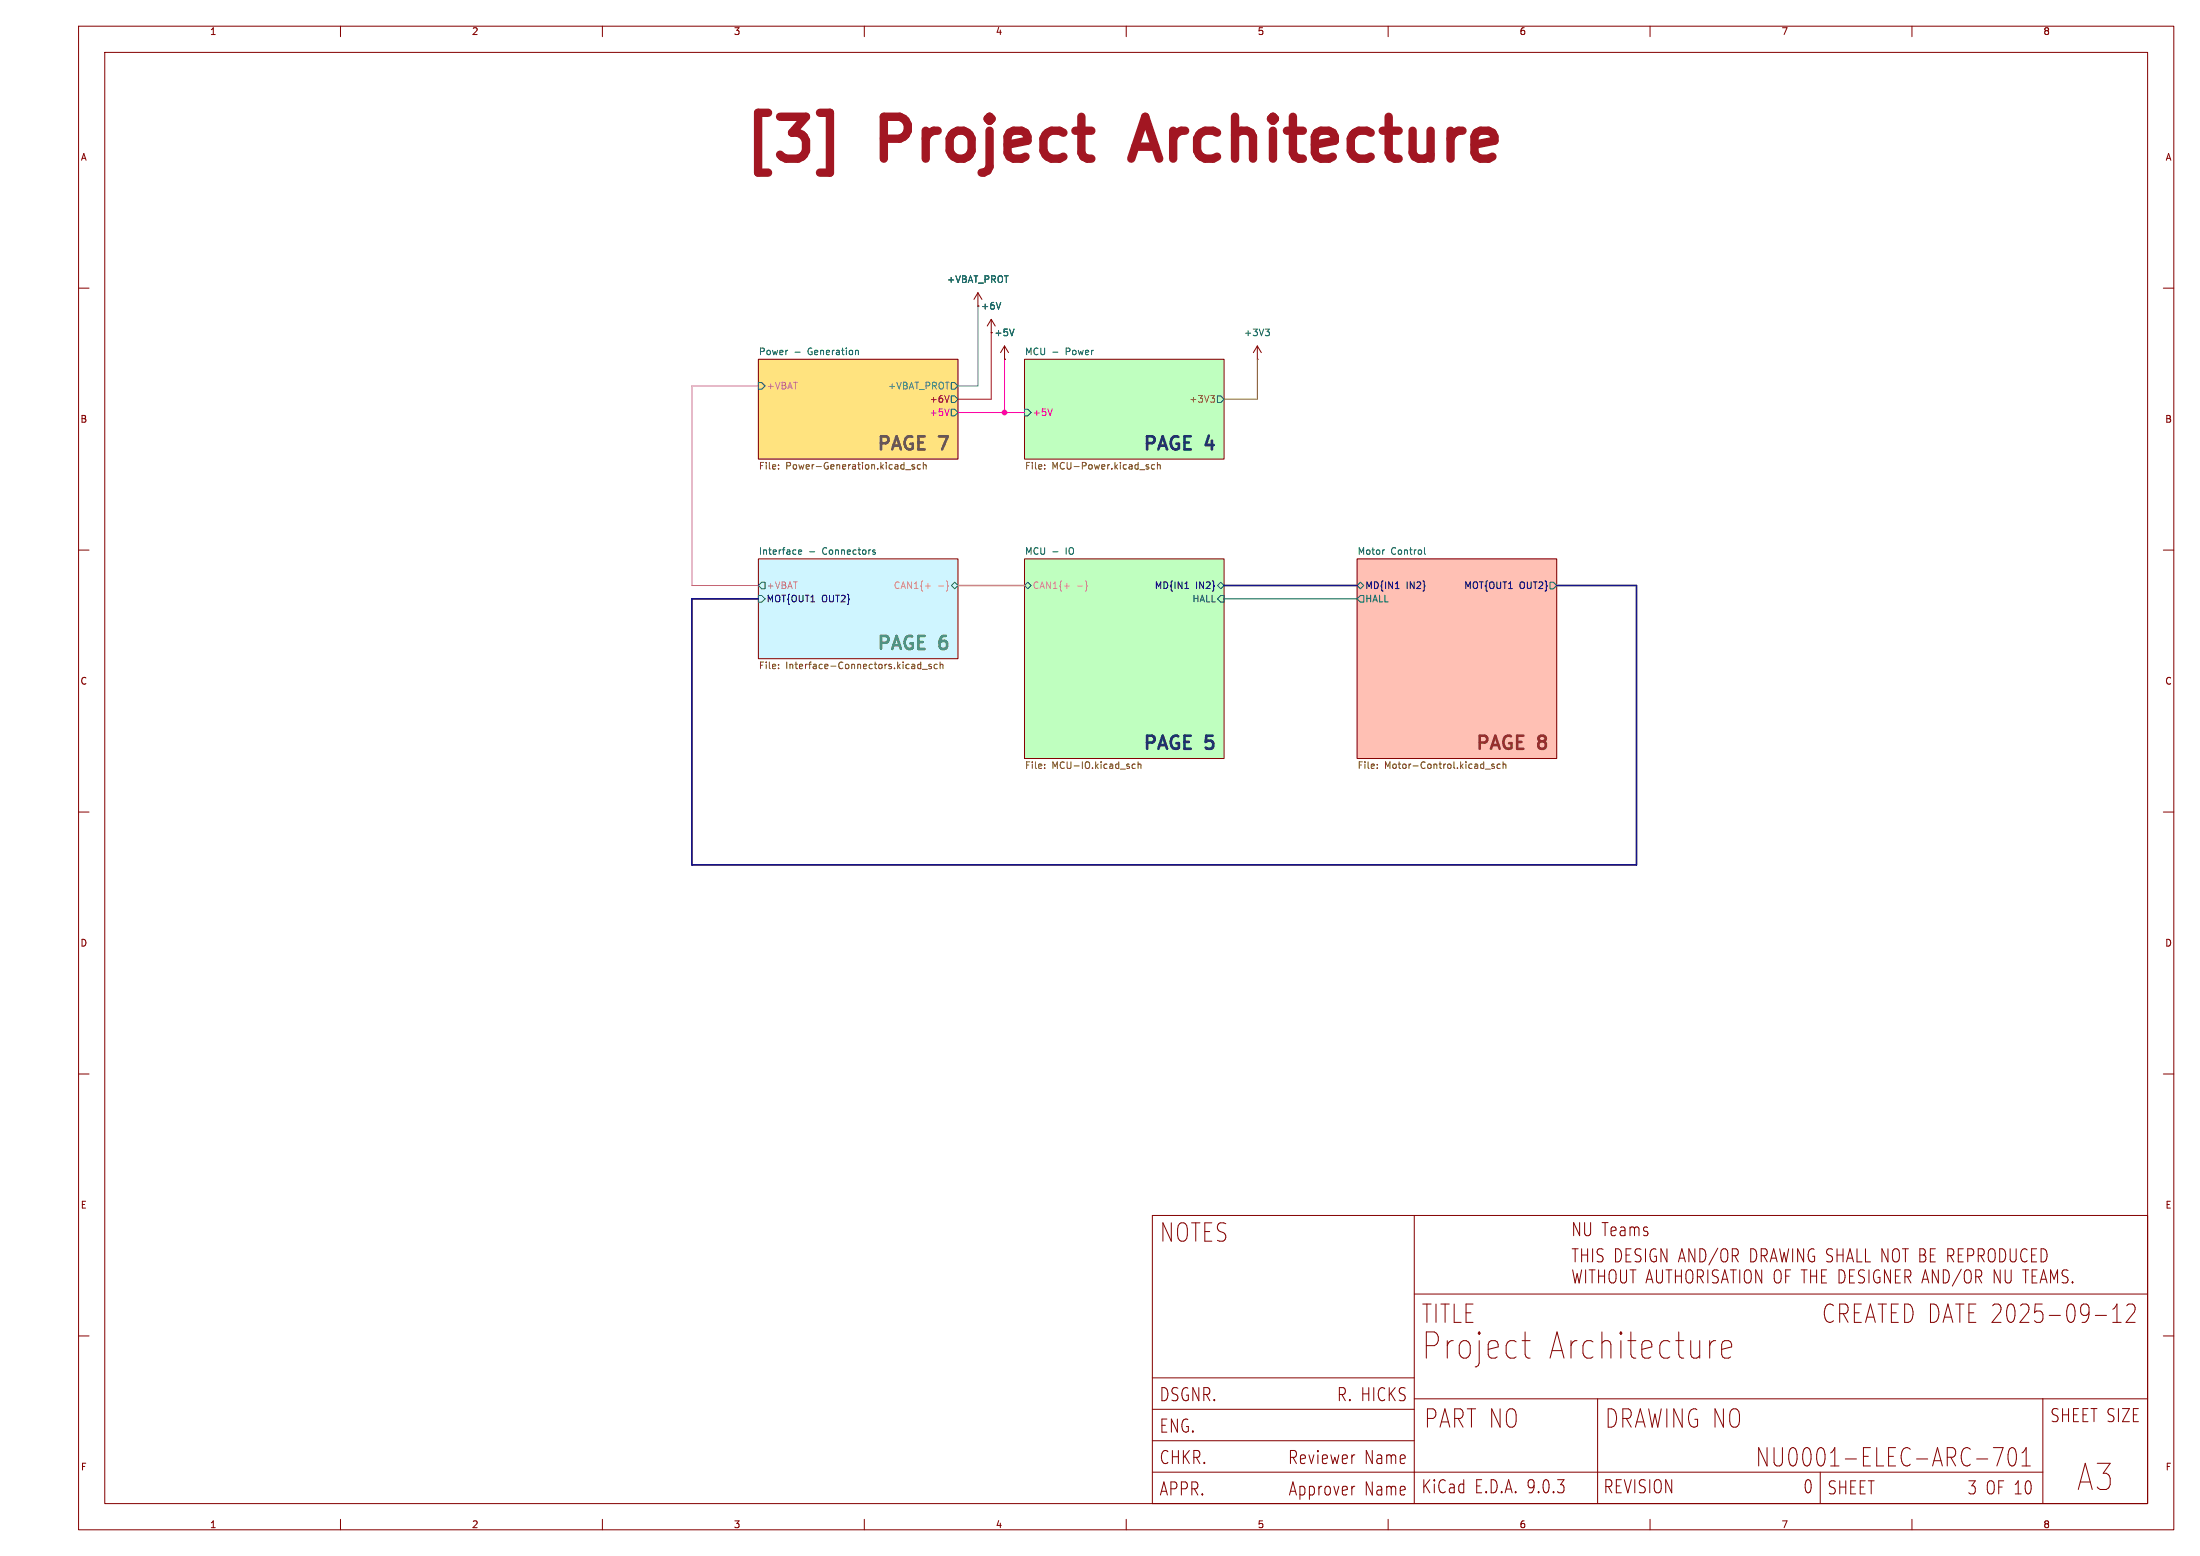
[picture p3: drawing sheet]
<svg xmlns="http://www.w3.org/2000/svg" width="420mm" height="297mm" viewBox="0 0 420 297" stroke-linecap="round" stroke-linejoin="round" font-family="sans-serif">
<g fill="none" stroke="#840000" stroke-width=".19">
<path d="M15 5h400v287h-400zM20 10h390v277h-390zM65 5v2M115 5v2M165 5v2M215 5v2M265 5v2M315 5v2M365 5v2M15 55h2M186.7 55.9l-.8 1.3M186.7 55.9l.8 1.3"/>
<path d="M186.7 55.9v2.5M413 55h2M144.8 68.6h38.1v19h-38.1zM189.2 61l-.7 1.2M189.2 61l.8 1.2M189.2 61v2.5M191.8 68.6h.1M191.8 66l-.8 1.3M191.8 66l.7 1.3M191.8 66v2.6M195.6 68.6h38.1v19h-38.1zM240 68.6h.1"/>
<path d="M240 66l-.7 1.3M240 66l.8 1.3M240 66v2.6M15 105h2M144.8 106.7h38.1v19h-38.1zM195.6 106.7h38.1v38.1h-38.1zM259.1 106.7h38.1v38.1h-38.1zM413 105h2M15 155h2M413 155h2M15 205h2M413 205h2"/>
<path d="M270 232h140v55h-140zM270 232h-50v55h50M15 255h2M270 247h140M290.6 255.9h1.5M291.1 254.2v4.3l.2 .5 .4 .2h.4M300.2 242.4l.5 2.5 .4-1.8 .4 1.8 .4-2.5M302.7 242.4v2.5M303.9 242.4v2.5M305.2 242.4v2.5M305.2 243.6h1.1M306.3 242.4v2.5"/>
<path d="M307.7 242.4l-.2 .1a1.85 1.85 0 0 0 .2 2.4l.5-.1a1.85 1.85 0 0 0-.2-2.4M309.4 242.4v2l.3 .5 .6-.1 .2-.4v-2M311.7 242.4v2.5M314.2 244.9l.7-2.5 .7 2.5M314.4 244.2h1M316.2 242.4v2l.4 .5 .6-.1 .2-.4v-2M318.6 242.4v2.5M319.8 243.6h1.2M319.8 242.4v2.5M321 242.4v2.5M322.3 242.4l-.2 .1a1.85 1.85 0 0 0 .2 2.4l.6-.1a1.85 1.85 0 0 0-.2-2.4M324 242.4v2.5"/>
<path d="M324.5 243.7l.7 1.2M324.8 242.4a.73 .73 0 0 1 .4 .6 .73 .73 0 0 1-.4 .7h-.8M326 242.4v2.5M327.3 242.4l-.2 .1a.7 .7 0 0 0-.1 .8 .7 .7 0 0 0 .7 .4l.1 .1a.65 .65 0 0 1-.1 1.1l-.8-.1M327.5 255.9h-.4l-.3 .2M327.7 242.4l.3 .1M328.6 244.9l.7-2.5 .6 2.5M328.7 257.6l1.9-.5-.2-1-.4-.2h-.8l-.3 .2-.2 .5v1.9l.2 .5 .3 .2h.8l.4-.2M328.8 244.2h.9M330.9 242.4v2.5M332.1 242.4v2.5M333.5 242.4l-.2 .1a1.85 1.85 0 0 0 .2 2.4l.5-.1a1.85 1.85 0 0 0-.2-2.4"/>
<path d="M336.3 242.4v2.5l-1.1-2.5v2.5M339.2 242.4l-.2 .1a1.85 1.85 0 0 0 .2 2.4l.5-.1a1.85 1.85 0 0 0-.1-2.4M340.9 243.6h.7M340.9 242.4v2.5M344.4 242.4v2.5M345.7 243.6h1.1M345.7 242.4v2.5M346.8 242.4v2.5M347.7 243.6h.7M347.7 242.4v2.5h1M351.1 242.4v2.5h.5a1.49 1.49 0 0 0 0-2.5M353.1 243.6h.6"/>
<path d="M353.1 242.4v2.5h.9M355.2 242.4l-.2 .1a.7 .7 0 0 0-.1 .8 .7 .7 0 0 0 .7 .4l.1 .1a.65 .65 0 0 1-.1 1.1l-.8-.1M355.7 242.4l.2 .1M356.8 242.4v2.5M358.3 242.4a1.49 1.49 0 0 0 0 2.5l.6-.3v-.8h-.4M358.6 242.4l.2 .1M360.9 242.4v2.5l-1.2-2.5v2.5M361.8 243.6h.7M361.8 242.4v2.5h1M363.7 242.4v2.5M364.1 243.7l.7 1.2M364.4 242.4a.73 .73 0 0 1 .4 .6 .73 .73 0 0 1-.4 .7h-.7"/>
<path d="M366.9 244.9l.7-2.5 .6 2.5M367.1 244.2h.9M370 242.4v2.5l-1.1-2.5v2.5M371 242.4v2.5h.5a1.49 1.49 0 0 0 0-2.5M374.4 242.3l-1.7 3.2M375.5 242.4l-.2 .1a1.85 1.85 0 0 0 .2 2.4l.5-.1a1.85 1.85 0 0 0-.2-2.4M377.2 242.4v2.5M377.7 243.7l.6 1.2M377.9 242.4a.73 .73 0 0 1 .4 .6 .73 .73 0 0 1-.4 .7h-.7M381.8 242.4v2.5l-1.1-2.5v2.5M382.8 242.4v2l.4 .5 .5-.1 .2-.4v-2M386.7 242.4v2.5"/>
<path d="M387.9 243.6h.7M387.9 242.4v2.5h1M389.5 244.9l.6-2.5 .7 2.5M389.7 244.2h.9M391.5 244.9v-2.5l.6 1.8 .7-1.8v2.5M394 242.4l-.2 .1a.7 .7 0 0 0-.1 .8 .7 .7 0 0 0 .7 .4l.2 .1a.65 .65 0 0 1-.2 1.1l-.7-.1M394.5 242.4l.3 .1M395.7 244.6v.3M400 251.1h2.1M403.3 252.4h1.6M403.3 249.9l.3-.2 .5-.8v3.5M406 249.2l.4-.3h.7a1.01 1.01 0 0 1 .4 1.5l-1.6 2h1.7"/>
<path d="M413 255h2M220 275h50M220 269h50M220 263h50M270 267h140M305 267v20M377.3 278.5h2.2M380.5 276.3h1.9l-1.2 3.5M383.7 276.5a.63 .63 0 0 1 .7-.1 .63 .63 0 0 1 .4 .6 3.3 3.3 0 0 1-.3 2.6 .63 .63 0 0 1-.7 .2 .63 .63 0 0 1-.3-.7 3.3 3.3 0 0 1 .2-2.6zM386 279.8h1.6M386 277.3l.3-.2 .5-.8v3.5M390 267v20"/>
<path d="M65 290v2M115 290v2M165 290v2M215 290v2M220 281h170M258.4 283.7h.2M265 290v2M315 290v2M347.5 281v6M365 290v2"/>
</g>
<g fill="#bfffbf" stroke="#bfffbf" stroke-width=".19">
<path d="M195.6 68.6h38.1v19h-38.1z"/>
<path d="M195.6 106.7h38.1v38.1h-38.1z"/>
</g>
<path d="M144.8 106.7h38.1v19h-38.1z" fill="#cff5ff" stroke="#cff5ff" stroke-width=".19"/>
<path d="M144.8 68.6h38.1v19h-38.1z" fill="#ffe37f" stroke="#ffe37f" stroke-width=".19"/>
<path d="M259.1 106.7h38.1v38.1h-38.1z" fill="#ffc0b4" stroke="#ffc0b4" stroke-width=".19"/>
<path d="M181.2 78l-.4 1.3M182.9 78.7h12.7M191.8 68.6v10.1M200.9 78l-.4 1.3" fill="none" stroke="#ff00ab" stroke-width=".19"/>
<g fill="none" stroke="#006464" stroke-width=".19">
<path d="M191 57.7l-.4 1.3M144.8 73h.6l.6 .7-.6 .6h-.6zM151.8 67.2h.9M163.5 66.9l.4 .1v.7M181.6 78.1h.6l.7 .6-.7 .7h-.6zM181.6 75.6h.6l.7 .6-.7 .6h-.6zM181.6 73h.6l.7 .7-.7 .6h-.6zM193.6 62.8l-.4 1.3M195.6 78.1h.6l.6 .6-.6 .7h-.6zM201 67.2h1M232.4 75.6h.6l.7 .6-.7 .6h-.6zM241.5 62.8h.8l-.4 .5"/>
<path d="M242.1 63.3l.2 .2v.3l-.2 .3M144.8 113.7h.6l.6 .6-.6 .6h-.6zM145.4 111.1h.6v1.3h-.6l-.6-.6zM152.4 105.4l.6-.1v-.3h-.4l-.2 .1 .1 .6h.5M154.6 105.3h.9M166.7 105.3l.4 .1v.2l-.1 .2-.4-.1M166.7 105h.4M181.6 111.8l.6-.7 .7 .7-.7 .6zM195.6 111.8l.6-.7 .6 .7-.6 .6zM201 105.3h1M232.4 111.8l.6-.7 .7 .7-.7 .6zM233 113.7h.7v1.2h-.7l-.6-.6z"/>
<path d="M259.1 111.8l.6-.7 .6 .7-.6 .6zM259.7 113.7h.6v1.2h-.6l-.6-.6zM264.2 105h.1M271.9 104.5v1.1l.2 .2M295.9 111.1h.6l.7 .7-.7 .6h-.6z"/>
</g>
<path d="M231.1 75.5h.8l-.4 .5M231.6 76l.3 .2v.3l-.3 .3M240 68.6v7.6h-6.3" fill="none" stroke="#a29b00" stroke-width=".19"/>
<g fill="none" stroke="#725600" stroke-width=".19">
<path d="M148.6 88.8v.1M148.6 89.4v.1M172.9 89.7h.9M174.6 88.8l-.3-.1-.2 .2 .1 .2 .4 .1v.3h-.5M175.7 88.8l-.3-.1-.3 .2 .1 .6h.5M176.3 88.8l.1-.1 .4 .1v.7M176.3 88.3v1.2M199.4 89.4v.1M199.4 88.8v.1M219.3 89.2v.3M220.4 88.8l-.3-.1-.3 .2 .1 .6h.5M221 88.8l.1-.1 .3 .1 .1 .7"/>
<path d="M221 88.3v1.2M148.6 127.5v.1M148.6 126.9v.1M175.3 127.6h.5M175.3 126.9h.5M175.8 126.4v1.2M176.1 127.8h1M177.8 126.9l-.3-.1-.2 .2 .1 .2 .4 .1v.3h-.5M178.9 126.9l-.3-.1-.3 .2 .1 .6h.5M179.5 126.9l.2-.1 .3 .1v.7M179.5 126.4v1.2M199.4 145.9v.1"/>
<path d="M199.4 146.6v.1M216.1 146.4l.3 .3 .3-.1M216.7 145.9l-.3-.1-.3 .3M217.3 146l.2-.2 .3 .1v.8M217.3 145.4v1.3M262.9 146.6v.1M262.9 145.9v.1M283.6 146.8h.9M285.2 145.9l-.3-.1-.1 .2v.2l.4 .1v.3h-.4M286.4 145.9l-.4-.1-.2 .3 .1 .5h.5M286.9 146l.2-.2 .3 .1 .1 .8M286.9 145.4v1.3"/>
</g>
<path d="M176.7 111.9h.9M180.7 110.9l.2 .2v.6l.2 .2-.2 .1v.6l-.2 .2M203.2 111.9h1M207.2 110.9l.2 .2v.6l.2 .2-.2 .1v.6l-.2 .2" fill="none" stroke="#d98c8a" stroke-width=".19"/>
<path d="M181.2 75.5l-.4 1.3M189.2 63.5v12.7h-6.3" fill="none" stroke="#d40020" stroke-width=".19"/>
<path d="M226.2 112.3h.7M266.4 112.3h.7" fill="none" stroke="#000084" stroke-width=".19"/>
<path d="M182.9 111.8h12.7" fill="none" stroke="#d98c8a" stroke-width=".3"/>
<path d="M233.7 111.8h25.4M297.2 111.8h15.2v53.3h-180.3v-50.8h12.7" fill="none" stroke="#000084" stroke-width=".3"/>
<path d="M186.7 58.4v15.3h-3.8" fill="none" stroke="#4883a5" stroke-width=".19"/>
<path d="M144.8 73.7h-12.7v38.1h12.7" fill="none" stroke="#c647c2" stroke-width=".19"/>
<path d="M233.7 114.3h25.4" fill="none" stroke="#009600" stroke-width=".19"/>
<path d="M156.5 21.5h1.9v11.5h-1.9M218.6 22.3l-2.6 8" fill="none" stroke="#a21622" stroke-width="1.6"/>
<circle cx="191.8" cy="78.7" r=".46" fill="#ff00ab" stroke="#ff00ab" stroke-width=".19"/>
<g font-size="11.1" fill="#a21622">
<text x="140.8" y="33.1">[3]</text>
<text x="168.4" y="33.1">Project</text>
<text x="220" y="33.1">Architecture</text>
</g>
<g font-size="7" fill="#840000">
<text x="271.2" y="259.5">Project</text>
<text x="295.1" y="259.5">Architecture</text>
<text x="396.5" y="284.7">A3</text>
</g>
<g font-size="4.9" fill="#840000">
<text x="221.2" y="237.2">NOTES</text>
<text x="271.2" y="252.7">TITLE</text>
<text x="347.9" y="252.7">CREATED DATE 2025-09-12</text>
<text x="271.7" y="272.7">PART NO</text>
<text x="306.2" y="272.7">DRAWING NO</text>
<text x="335.3" y="280.3">NU0001-ELEC-ARC-701</text>
</g>
<g font-size="3.5" fill="#644632">
<text x="166.9" y="86.1">PAGE</text>
<text x="179.2" y="86.1">7</text>
</g>
<g font-size="3.5" fill="#143c28">
<text x="217.7" y="86.1">PAGE</text>
<text x="230" y="86.1">4</text>
<text x="217.7" y="143.3">PAGE</text>
<text x="230" y="143.3">5</text>
</g>
<g font-size="3.5" fill="#4f767f">
<text x="166.9" y="124.2">PAGE</text>
<text x="179.2" y="124.2">6</text>
</g>
<g font-size="3.5" fill="#7f4134">
<text x="281.2" y="143.3">PAGE</text>
<text x="293.5" y="143.3">8</text>
</g>
<g font-size="3.5" fill="#840000">
<text x="299.8" y="236.2">NU Teams</text>
<text x="299.8" y="241.2">THIS DESIGN AND/OR</text>
<text x="333.8" y="241.2">DRAWING SHALL NOT BE REPRODUCED WITHOUT</text>
<text x="221.2" y="267.7">DSGNR.</text>
<text x="255.3" y="267.7">R. HICKS</text>
<text x="221.2" y="273.7">ENG.</text>
<text x="391.3" y="271.7">SHEET SIZE</text>
<text x="221.2" y="279.7">CHKR.</text>
<text x="245.9" y="279.7">Reviewer</text>
<text x="260.5" y="279.7">Name</text>
<text x="221.2" y="285.7">APPR.</text>
<text x="246" y="285.7">Approver</text>
<text x="260.5" y="285.7">Name</text>
<text x="271.2" y="285.3">KiCad</text>
<text x="281.4" y="285.3">E.D.A. 9.0.3</text>
<text x="306" y="285.3">REVISION</text>
<text x="344.3" y="285.3">0</text>
<text x="348.7" y="285.5">SHEET</text>
<text x="375.6" y="285.5">3 OF 10</text>
</g>
<g font-size="1.8" fill="#840000">
<text x="40" y="6.9">1</text>
<text x="90" y="6.9">2</text>
<text x="140" y="6.9">3</text>
<text x="190" y="6.9">4</text>
<text x="240" y="6.9">5</text>
<text x="290" y="6.9">6</text>
<text x="340" y="6.9">7</text>
<text x="390" y="6.9">8</text>
<text x="15.3" y="30.9">A</text>
<text x="413.3" y="30.9">A</text>
<text x="187.2" y="59.3">+6V</text>
<text x="189.7" y="64.4">+5V</text>
<text x="15.3" y="80.9">B</text>
<text x="413.2" y="80.9">B</text>
<text x="15.3" y="130.9">C</text>
<text x="413.2" y="130.9">C</text>
<text x="15.3" y="180.9">D</text>
<text x="413.2" y="180.9">D</text>
<text x="15.3" y="230.9">E</text>
<text x="413.3" y="230.9">E</text>
<text x="15.3" y="280.9">F</text>
<text x="413.3" y="280.9">F</text>
<text x="40" y="291.9">1</text>
<text x="90" y="291.9">2</text>
<text x="140" y="291.9">3</text>
<text x="190" y="291.9">4</text>
<text x="240" y="291.9">5</text>
<text x="290" y="291.9">6</text>
<text x="340" y="291.9">7</text>
<text x="390" y="291.9">8</text>
</g>
<g font-size="1.8" fill="#006464">
<text x="180.7" y="54.2">+VBAT_PROT</text>
<text x="237.4" y="64.4">+3V3</text>
<text x="144.8" y="67.9">Power</text>
<text x="154.3" y="67.9">Generation</text>
<text x="195.6" y="67.9">MCU -</text>
<text x="203.5" y="67.9">Power</text>
<text x="144.8" y="106">Interface</text>
<text x="157.1" y="106">Connectors</text>
<text x="195.6" y="106">MCU -</text>
<text x="203.5" y="106">IO</text>
<text x="259.1" y="106">Motor</text>
<text x="265.5" y="106">Control</text>
<text x="227.5" y="115.2">HALL</text>
<text x="260.5" y="115.2">HALL</text>
</g>
<g font-size="1.8" fill="#c647c2">
<text x="146.2" y="74.5">+VBAT</text>
<text x="146.2" y="112.6">+VBAT</text>
</g>
<text font-size="1.8" fill="#4883a5" x="169.4" y="74.5">+VBAT_PROT</text>
<text font-size="1.8" fill="#d40020" x="177.3" y="77.1">+6V</text>
<text font-size="1.8" fill="#a29b00" x="226.9" y="77.1">+3V3</text>
<g font-size="1.8" fill="#ff00ab">
<text x="177.3" y="79.6">+5V</text>
<text x="197" y="79.6">+5V</text>
</g>
<g font-size="1.8" fill="#725600">
<text x="144.8" y="89.9">File:</text>
<text x="150" y="89.9">Power-Generation.kicad_sch</text>
<text x="195.6" y="89.9">File:</text>
<text x="200.8" y="89.9">MCU-Power.kicad_sch</text>
<text x="144.8" y="128">File:</text>
<text x="150" y="128">Interface-Connectors.kicad_sch</text>
<text x="195.6" y="147.1">File:</text>
<text x="200.8" y="147.1">MCU-IO.kicad_sch</text>
<text x="259.1" y="147.1">File:</text>
<text x="264.3" y="147.1">Motor-Control.kicad_sch</text>
</g>
<g font-size="1.8" fill="#d98c8a">
<text x="170.5" y="112.6">CAN1{+</text>
<text x="179" y="112.6">-}</text>
<text x="197" y="112.6">CAN1{+</text>
<text x="205.5" y="112.6">-}</text>
</g>
<g font-size="1.8" fill="#000084">
<text x="220.3" y="112.6">MD{IN1</text>
<text x="228.2" y="112.6">IN2}</text>
<text x="260.5" y="112.6">MD{IN1</text>
<text x="268.4" y="112.6">IN2}</text>
<text x="279.4" y="112.6">MOT{OUT1</text>
<text x="290" y="112.6">OUT2}</text>
<text x="146.2" y="115.2">MOT{OUT1</text>
<text x="156.8" y="115.2">OUT2}</text>
</g>
</svg>
